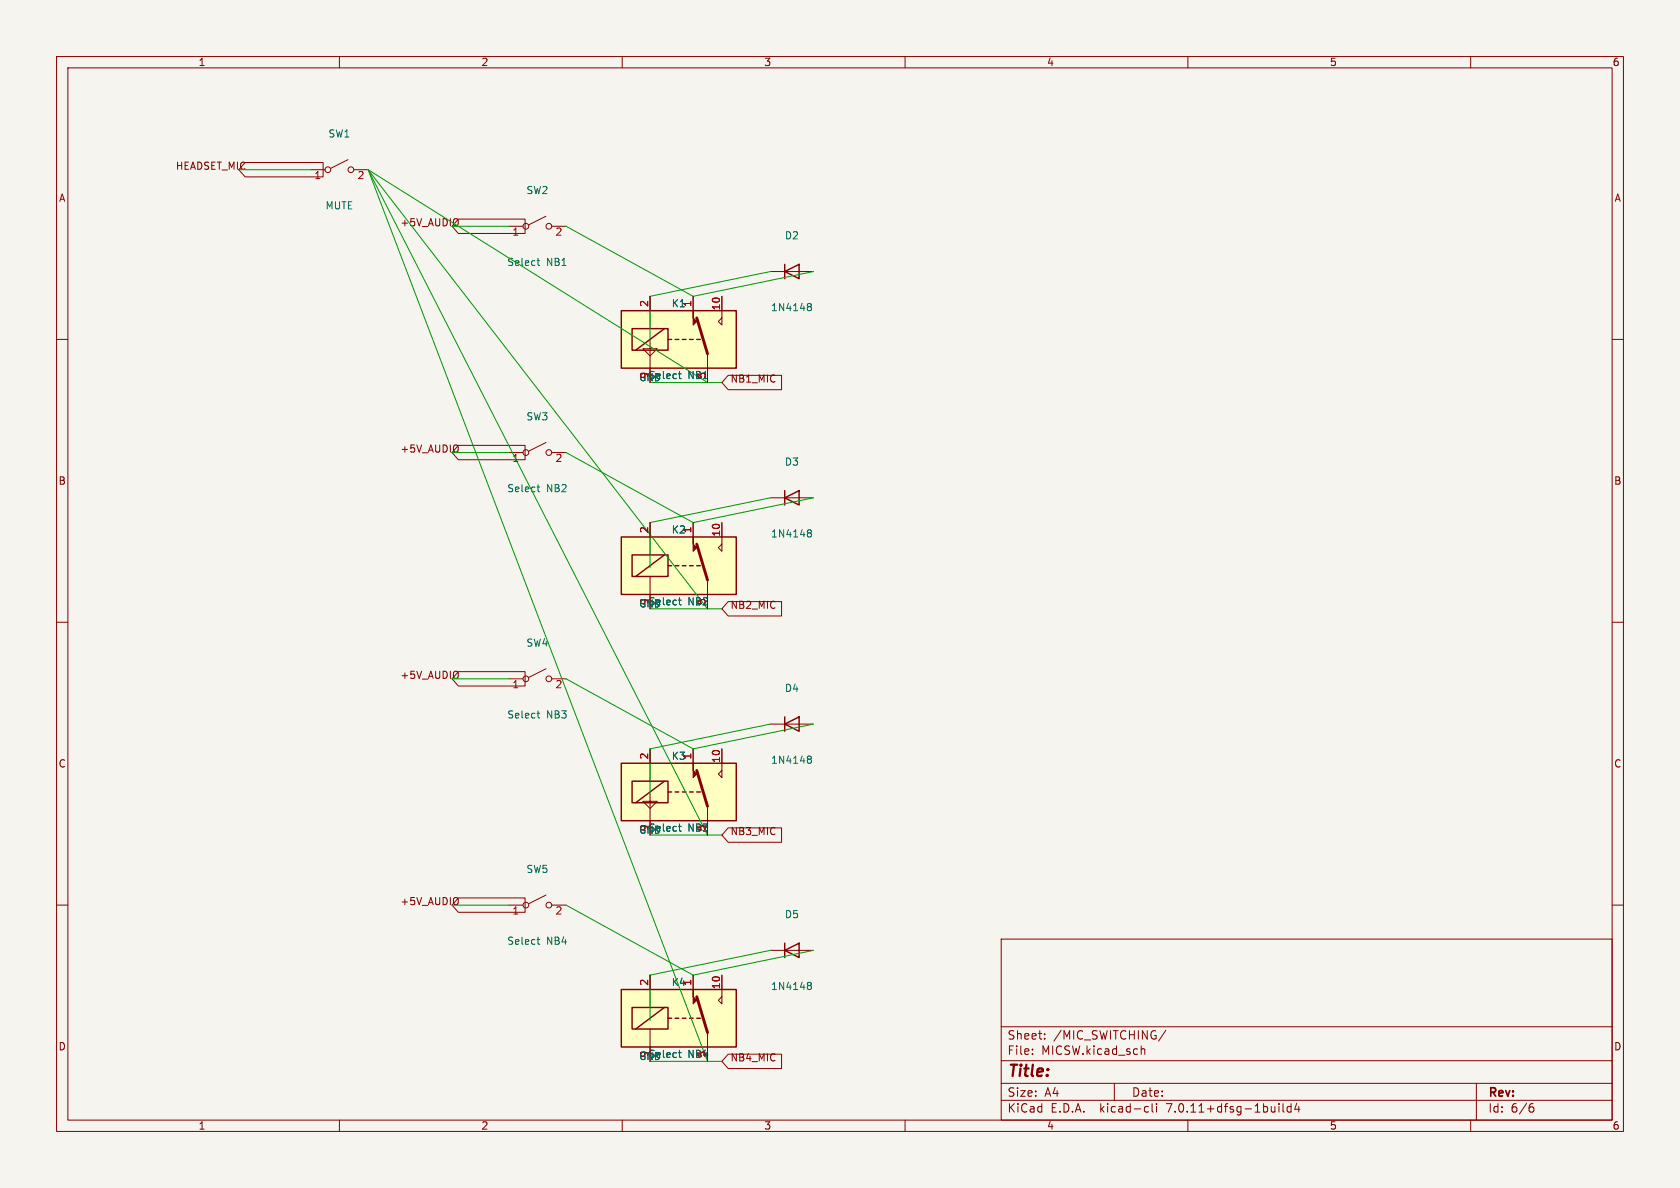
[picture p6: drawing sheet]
(kicad_sch (version 20230121) (generator eeschema)

 (paper "A4")

 (lib_symbols
  (symbol "Device:D" (pin_numbers hide) (pin_names (offset 1.016) hide) (in_bom yes) (on_board yes)
   (property "Reference" "D" (at 0 2.54 0) (effects (font (size 1.27 1.27))))
   (property "Value" "D" (at 0 -2.54 0) (effects (font (size 1.27 1.27))))
   (property "Footprint" "" (at 0 0 0) (effects (font (size 1.27 1.27)) hide))
   (property "Datasheet" "~" (at 0 0 0) (effects (font (size 1.27 1.27)) hide))
   (property "Sim.Device" "D" (at 0 0 0) (effects (font (size 1.27 1.27)) hide))
   (property "Sim.Pins" "1=K 2=A" (at 0 0 0) (effects (font (size 1.27 1.27)) hide))
   (symbol "D_0_1"
    (polyline (pts (xy -1.27 1.27) (xy -1.27 -1.27)) (stroke (width 0.254) (type default)) (fill (type none)))
    (polyline (pts (xy 1.27 0) (xy -1.27 0)) (stroke (width 0) (type default)) (fill (type none)))
    (polyline (pts (xy 1.27 1.27) (xy 1.27 -1.27) (xy -1.27 0) (xy 1.27 1.27)) (stroke (width 0.254) (type default)) (fill (type none))))
   (symbol "D_1_1"
    (pin passive line (at -3.81 0 0) (length 2.54) (name "K" (effects (font (size 1.27 1.27)))) (number "1" (effects (font (size 1.27 1.27)))))
    (pin passive line (at 3.81 0 180) (length 2.54) (name "A" (effects (font (size 1.27 1.27)))) (number "2" (effects (font (size 1.27 1.27)))))))
  (symbol "Relay:G5V-1" (in_bom yes) (on_board yes)
   (property "Reference" "K" (at 11.43 3.81 0) (effects (font (size 1.27 1.27)) (justify left)))
   (property "Value" "G5V-1" (at 11.43 1.27 0) (effects (font (size 1.27 1.27)) (justify left)))
   (property "Footprint" "Relay_THT:Relay_SPDT_Omron_G5V-1" (at 28.702 -0.762 0) (effects (font (size 1.27 1.27)) hide))
   (property "Datasheet" "http://omronfs.omron.com/en_US/ecb/products/pdf/en-g5v_1.pdf" (at 0 0 0) (effects (font (size 1.27 1.27)) hide))
   (symbol "G5V-1_0_0"
    (polyline (pts (xy 7.62 5.08) (xy 7.62 2.54) (xy 6.985 3.175) (xy 7.62 3.81)) (stroke (width 0) (type default)) (fill (type none))))
   (symbol "G5V-1_0_1"
    (rectangle (start -10.16 5.08) (end 10.16 -5.08) (stroke (width 0.254) (type default)) (fill (type background)))
    (rectangle (start -8.255 1.905) (end -1.905 -1.905) (stroke (width 0.254) (type default)) (fill (type none)))
    (polyline (pts (xy -7.62 -1.905) (xy -2.54 1.905)) (stroke (width 0.254) (type default)) (fill (type none)))
    (polyline (pts (xy -5.08 -5.08) (xy -5.08 -1.905)) (stroke (width 0) (type default)) (fill (type none)))
    (polyline (pts (xy -5.08 5.08) (xy -5.08 1.905)) (stroke (width 0) (type default)) (fill (type none)))
    (polyline (pts (xy -1.905 0) (xy -1.27 0)) (stroke (width 0.254) (type default)) (fill (type none)))
    (polyline (pts (xy -0.635 0) (xy 0 0)) (stroke (width 0.254) (type default)) (fill (type none)))
    (polyline (pts (xy 0.635 0) (xy 1.27 0)) (stroke (width 0.254) (type default)) (fill (type none)))
    (polyline (pts (xy 1.905 0) (xy 2.54 0)) (stroke (width 0.254) (type default)) (fill (type none)))
    (polyline (pts (xy 3.175 0) (xy 3.81 0)) (stroke (width 0.254) (type default)) (fill (type none)))
    (polyline (pts (xy 5.08 -2.54) (xy 3.175 3.81)) (stroke (width 0.508) (type default)) (fill (type none)))
    (polyline (pts (xy 5.08 -2.54) (xy 5.08 -5.08)) (stroke (width 0) (type default)) (fill (type none)))
    (polyline (pts (xy 2.54 5.08) (xy 2.54 2.54) (xy 3.175 3.175) (xy 2.54 3.81)) (stroke (width 0) (type default)) (fill (type outline))))
   (symbol "G5V-1_1_1"
    (pin passive line (at 2.54 7.62 270) (length 2.54) (name "~" (effects (font (size 1.27 1.27)))) (number "1" (effects (font (size 1.27 1.27)))))
    (pin passive line (at 7.62 7.62 270) (length 2.54) (name "~" (effects (font (size 1.27 1.27)))) (number "10" (effects (font (size 1.27 1.27)))))
    (pin passive line (at -5.08 7.62 270) (length 2.54) (name "~" (effects (font (size 1.27 1.27)))) (number "2" (effects (font (size 1.27 1.27)))))
    (pin passive line (at 5.08 -7.62 90) (length 2.54) (name "~" (effects (font (size 1.27 1.27)))) (number "5" (effects (font (size 1.27 1.27)))))
    (pin passive line (at 5.08 -7.62 90) (length 2.54) hide (name "~" (effects (font (size 1.27 1.27)))) (number "6" (effects (font (size 1.27 1.27)))))
    (pin passive line (at -5.08 -7.62 90) (length 2.54) (name "~" (effects (font (size 1.27 1.27)))) (number "9" (effects (font (size 1.27 1.27)))))))
  (symbol "Switch:SW_SPST" (pin_names (offset 0) hide) (in_bom yes) (on_board yes)
   (property "Reference" "SW" (at 0 3.175 0) (effects (font (size 1.27 1.27))))
   (property "Value" "SW_SPST" (at 0 -2.54 0) (effects (font (size 1.27 1.27))))
   (property "Footprint" "" (at 0 0 0) (effects (font (size 1.27 1.27)) hide))
   (property "Datasheet" "~" (at 0 0 0) (effects (font (size 1.27 1.27)) hide))
   (symbol "SW_SPST_0_0"
    (circle (center -2.032 0) (radius 0.508) (stroke (width 0) (type default)) (fill (type none)))
    (polyline (pts (xy -1.524 0.254) (xy 1.524 1.778)) (stroke (width 0) (type default)) (fill (type none)))
    (circle (center 2.032 0) (radius 0.508) (stroke (width 0) (type default)) (fill (type none))))
   (symbol "SW_SPST_1_1"
    (pin passive line (at -5.08 0 0) (length 2.54) (name "A" (effects (font (size 1.27 1.27)))) (number "1" (effects (font (size 1.27 1.27)))))
    (pin passive line (at 5.08 0 180) (length 2.54) (name "B" (effects (font (size 1.27 1.27)))) (number "2" (effects (font (size 1.27 1.27)))))))
  (symbol "power:GND" (power) (pin_names (offset 0)) (in_bom yes) (on_board yes)
   (property "Reference" "#PWR" (at 0 -6.35 0) (effects (font (size 1.27 1.27)) hide))
   (property "Value" "GND" (at 0 -3.81 0) (effects (font (size 1.27 1.27))))
   (property "Footprint" "" (at 0 0 0) (effects (font (size 1.27 1.27)) hide))
   (property "Datasheet" "" (at 0 0 0) (effects (font (size 1.27 1.27)) hide))
   (symbol "GND_0_1"
    (polyline (pts (xy 0 0) (xy 0 -1.27) (xy 1.27 -1.27) (xy 0 -2.54) (xy -1.27 -1.27) (xy 0 -1.27)) (stroke (width 0) (type default)) (fill (type none))))
   (symbol "GND_1_1"
    (pin power_in line (at 0 0 270) (length 0) hide (name "GND" (effects (font (size 1.27 1.27)))) (number "1" (effects (font (size 1.27 1.27))))))))


 (wire (pts (xy 100.08 160) (xy 122.54 172.38)) (stroke (width 0) (type default)))
 (wire (pts (xy 114.92 107.62) (xy 127.62 107.62)) (stroke (width 0) (type default)))
 (wire (pts (xy 114.92 187.62) (xy 127.62 187.62)) (stroke (width 0) (type default)))
 (wire (pts (xy 136.19 88) (xy 114.92 92.38)) (stroke (width 0) (type default)))
 (wire (pts (xy 143.81 128) (xy 122.54 132.38)) (stroke (width 0) (type default)))
 (wire (pts (xy 89.92 40) (xy 79.92 40)) (stroke (width 0) (type default)))
 (wire (pts (xy 100.08 40) (xy 122.54 52.38)) (stroke (width 0) (type default)))
 (wire (pts (xy 125.08 187.62) (xy 65.08 30)) (stroke (width 0) (type default)))
 (wire (pts (xy 89.92 120) (xy 79.92 120)) (stroke (width 0) (type default)))
 (wire (pts (xy 54.92 30) (xy 42.22 30)) (stroke (width 0) (type default)))
 (wire (pts (xy 114.92 132.38) (xy 114.92 140.38)) (stroke (width 0) (type default)))
 (wire (pts (xy 114.92 52.38) (xy 114.92 60.38)) (stroke (width 0) (type default)))
 (wire (pts (xy 114.92 67.62) (xy 127.62 67.62)) (stroke (width 0) (type default)))
 (wire (pts (xy 114.92 147.62) (xy 127.62 147.62)) (stroke (width 0) (type default)))
 (wire (pts (xy 125.08 67.62) (xy 65.08 30)) (stroke (width 0) (type default)))
 (wire (pts (xy 136.19 48) (xy 114.92 52.38)) (stroke (width 0) (type default)))
 (wire (pts (xy 143.81 48) (xy 122.54 52.38)) (stroke (width 0) (type default)))
 (wire (pts (xy 136.19 128) (xy 114.92 132.38)) (stroke (width 0) (type default)))
 (wire (pts (xy 125.08 107.62) (xy 65.08 30)) (stroke (width 0) (type default)))
 (wire (pts (xy 100.08 120) (xy 122.54 132.38)) (stroke (width 0) (type default)))
 (wire (pts (xy 136.19 168) (xy 114.92 172.38)) (stroke (width 0) (type default)))
 (wire (pts (xy 125.08 147.62) (xy 65.08 30)) (stroke (width 0) (type default)))
 (wire (pts (xy 114.92 92.38) (xy 114.92 100.38)) (stroke (width 0) (type default)))
 (wire (pts (xy 143.81 168) (xy 122.54 172.38)) (stroke (width 0) (type default)))
 (wire (pts (xy 89.92 160) (xy 79.92 160)) (stroke (width 0) (type default)))
 (wire (pts (xy 100.08 80) (xy 122.54 92.38)) (stroke (width 0) (type default)))
 (wire (pts (xy 143.81 88) (xy 122.54 92.38)) (stroke (width 0) (type default)))
 (wire (pts (xy 114.92 172.38) (xy 114.92 180.38)) (stroke (width 0) (type default)))
 (wire (pts (xy 89.92 80) (xy 79.92 80)) (stroke (width 0) (type default)))

 (global_label "+5V_AUDIO" (shape input) (at 79.92 160 0) (effects (font (size 1.27 1.27)) (justify right bottom))
  (property "Intersheetrefs" "${INTERSHEET_REFS}" (at 79.92 160 0) (effects (font (size 1.27 1.27)) hide)))
 (global_label "NB3_MIC" (shape input) (at 127.62 147.62 0) (effects (font (size 1.27 1.27)) (justify left bottom))
  (property "Intersheetrefs" "${INTERSHEET_REFS}" (at 127.62 147.62 0) (effects (font (size 1.27 1.27)) hide)))
 (global_label "HEADSET_MIC" (shape input) (at 42.22 30 0) (effects (font (size 1.27 1.27)) (justify right bottom))
  (property "Intersheetrefs" "${INTERSHEET_REFS}" (at 42.22 30 0) (effects (font (size 1.27 1.27)) hide)))
 (global_label "+5V_AUDIO" (shape input) (at 79.92 120 0) (effects (font (size 1.27 1.27)) (justify right bottom))
  (property "Intersheetrefs" "${INTERSHEET_REFS}" (at 79.92 120 0) (effects (font (size 1.27 1.27)) hide)))
 (global_label "+5V_AUDIO" (shape input) (at 79.92 40 0) (effects (font (size 1.27 1.27)) (justify right bottom))
  (property "Intersheetrefs" "${INTERSHEET_REFS}" (at 79.92 40 0) (effects (font (size 1.27 1.27)) hide)))
 (global_label "+5V_AUDIO" (shape input) (at 79.92 80 0) (effects (font (size 1.27 1.27)) (justify right bottom))
  (property "Intersheetrefs" "${INTERSHEET_REFS}" (at 79.92 80 0) (effects (font (size 1.27 1.27)) hide)))
 (global_label "NB2_MIC" (shape input) (at 127.62 107.62 0) (effects (font (size 1.27 1.27)) (justify left bottom))
  (property "Intersheetrefs" "${INTERSHEET_REFS}" (at 127.62 107.62 0) (effects (font (size 1.27 1.27)) hide)))
 (global_label "NB1_MIC" (shape input) (at 127.62 67.62 0) (effects (font (size 1.27 1.27)) (justify left bottom))
  (property "Intersheetrefs" "${INTERSHEET_REFS}" (at 127.62 67.62 0) (effects (font (size 1.27 1.27)) hide)))
 (global_label "NB4_MIC" (shape input) (at 127.62 187.62 0) (effects (font (size 1.27 1.27)) (justify left bottom))
  (property "Intersheetrefs" "${INTERSHEET_REFS}" (at 127.62 187.62 0) (effects (font (size 1.27 1.27)) hide)))

 (symbol (lib_id "power:GND") (at 114.92 100.38 0) (unit 1) (in_bom yes) (on_board yes) (dnp no)
  (property "Reference" "#PWR019" (at 114.92 94.03 0) (effects (font (size 1.27 1.27)) hide))
  (property "Value" "GND" (at 114.92 106.73 0) (effects (font (size 1.27 1.27))))
  (property "Footprint" "" (at 114.92 100.38 0) (effects (font (size 1.27 1.27)) hide))
  (property "Datasheet" "" (at 114.92 100.38 0) (effects (font (size 1.27 1.27)) hide)) (pin "1"))

 (symbol (lib_id "Switch:SW_SPST") (at 95 40 0) (unit 1) (in_bom yes) (on_board yes) (dnp no)
  (property "Reference" "SW2" (at 95 33.65 0) (effects (font (size 1.27 1.27))))
  (property "Value" "Select NB1" (at 95 46.35 0) (effects (font (size 1.27 1.27))))
  (property "Footprint" "Connector_JST:JST_XH_B2B-XH-A_1x02_P2.50mm_Vertical" (at 95 40 0) (effects (font (size 1.27 1.27)) hide))
  (property "Datasheet" "" (at 95 40 0) (effects (font (size 1.27 1.27)) hide)) (pin "1") (pin "2"))

 (symbol (lib_id "Relay:G5V-1") (at 120 100 0) (unit 1) (in_bom yes) (on_board yes) (dnp no)
  (property "Reference" "K2" (at 120 93.65 0) (effects (font (size 1.27 1.27))))
  (property "Value" "Select NB2" (at 120 106.35 0) (effects (font (size 1.27 1.27))))
  (property "Footprint" "Relay_THT:Relay_SPDT_Omron_G5V-1" (at 120 100 0) (effects (font (size 1.27 1.27)) hide))
  (property "Datasheet" "" (at 120 100 0) (effects (font (size 1.27 1.27)) hide)) (pin "1") (pin "2") (pin "5") (pin "9") (pin "10") (pin "6"))

 (symbol (lib_id "Relay:G5V-1") (at 120 140 0) (unit 1) (in_bom yes) (on_board yes) (dnp no)
  (property "Reference" "K3" (at 120 133.65 0) (effects (font (size 1.27 1.27))))
  (property "Value" "Select NB3" (at 120 146.35 0) (effects (font (size 1.27 1.27))))
  (property "Footprint" "Relay_THT:Relay_SPDT_Omron_G5V-1" (at 120 140 0) (effects (font (size 1.27 1.27)) hide))
  (property "Datasheet" "" (at 120 140 0) (effects (font (size 1.27 1.27)) hide)) (pin "1") (pin "2") (pin "5") (pin "9") (pin "10") (pin "6"))

 (symbol (lib_id "Relay:G5V-1") (at 120 60 0) (unit 1) (in_bom yes) (on_board yes) (dnp no)
  (property "Reference" "K1" (at 120 53.65 0) (effects (font (size 1.27 1.27))))
  (property "Value" "Select NB1" (at 120 66.35 0) (effects (font (size 1.27 1.27))))
  (property "Footprint" "Relay_THT:Relay_SPDT_Omron_G5V-1" (at 120 60 0) (effects (font (size 1.27 1.27)) hide))
  (property "Datasheet" "" (at 120 60 0) (effects (font (size 1.27 1.27)) hide)) (pin "1") (pin "2") (pin "5") (pin "9") (pin "10") (pin "6"))

 (symbol (lib_id "Switch:SW_SPST") (at 60 30 0) (unit 1) (in_bom yes) (on_board yes) (dnp no)
  (property "Reference" "SW1" (at 60 23.65 0) (effects (font (size 1.27 1.27))))
  (property "Value" "MUTE" (at 60 36.35 0) (effects (font (size 1.27 1.27))))
  (property "Footprint" "Connector_JST:JST_XH_B2B-XH-A_1x02_P2.50mm_Vertical" (at 60 30 0) (effects (font (size 1.27 1.27)) hide))
  (property "Datasheet" "" (at 60 30 0) (effects (font (size 1.27 1.27)) hide)) (pin "1") (pin "2"))

 (symbol (lib_id "Device:D") (at 140 128 0) (unit 1) (in_bom yes) (on_board yes) (dnp no)
  (property "Reference" "D4" (at 140 121.65 0) (effects (font (size 1.27 1.27))))
  (property "Value" "1N4148" (at 140 134.35 0) (effects (font (size 1.27 1.27))))
  (property "Footprint" "Diode_THT:D_DO-35_SOD27_P7.62mm_Horizontal" (at 140 128 0) (effects (font (size 1.27 1.27)) hide))
  (property "Datasheet" "" (at 140 128 0) (effects (font (size 1.27 1.27)) hide)) (pin "1") (pin "2"))

 (symbol (lib_id "Device:D") (at 140 48 0) (unit 1) (in_bom yes) (on_board yes) (dnp no)
  (property "Reference" "D2" (at 140 41.65 0) (effects (font (size 1.27 1.27))))
  (property "Value" "1N4148" (at 140 54.35 0) (effects (font (size 1.27 1.27))))
  (property "Footprint" "Diode_THT:D_DO-35_SOD27_P7.62mm_Horizontal" (at 140 48 0) (effects (font (size 1.27 1.27)) hide))
  (property "Datasheet" "" (at 140 48 0) (effects (font (size 1.27 1.27)) hide)) (pin "1") (pin "2"))

 (symbol (lib_id "power:GND") (at 114.92 60.38 0) (unit 1) (in_bom yes) (on_board yes) (dnp no)
  (property "Reference" "#PWR018" (at 114.92 54.03 0) (effects (font (size 1.27 1.27)) hide))
  (property "Value" "GND" (at 114.92 66.73 0) (effects (font (size 1.27 1.27))))
  (property "Footprint" "" (at 114.92 60.38 0) (effects (font (size 1.27 1.27)) hide))
  (property "Datasheet" "" (at 114.92 60.38 0) (effects (font (size 1.27 1.27)) hide)) (pin "1"))

 (symbol (lib_id "Switch:SW_SPST") (at 95 80 0) (unit 1) (in_bom yes) (on_board yes) (dnp no)
  (property "Reference" "SW3" (at 95 73.65 0) (effects (font (size 1.27 1.27))))
  (property "Value" "Select NB2" (at 95 86.35 0) (effects (font (size 1.27 1.27))))
  (property "Footprint" "Connector_JST:JST_XH_B2B-XH-A_1x02_P2.50mm_Vertical" (at 95 80 0) (effects (font (size 1.27 1.27)) hide))
  (property "Datasheet" "" (at 95 80 0) (effects (font (size 1.27 1.27)) hide)) (pin "1") (pin "2"))

 (symbol (lib_id "power:GND") (at 114.92 140.38 0) (unit 1) (in_bom yes) (on_board yes) (dnp no)
  (property "Reference" "#PWR020" (at 114.92 134.03 0) (effects (font (size 1.27 1.27)) hide))
  (property "Value" "GND" (at 114.92 146.73 0) (effects (font (size 1.27 1.27))))
  (property "Footprint" "" (at 114.92 140.38 0) (effects (font (size 1.27 1.27)) hide))
  (property "Datasheet" "" (at 114.92 140.38 0) (effects (font (size 1.27 1.27)) hide)) (pin "1"))

 (symbol (lib_id "Switch:SW_SPST") (at 95 160 0) (unit 1) (in_bom yes) (on_board yes) (dnp no)
  (property "Reference" "SW5" (at 95 153.65 0) (effects (font (size 1.27 1.27))))
  (property "Value" "Select NB4" (at 95 166.35 0) (effects (font (size 1.27 1.27))))
  (property "Footprint" "Connector_JST:JST_XH_B2B-XH-A_1x02_P2.50mm_Vertical" (at 95 160 0) (effects (font (size 1.27 1.27)) hide))
  (property "Datasheet" "" (at 95 160 0) (effects (font (size 1.27 1.27)) hide)) (pin "1") (pin "2"))

 (symbol (lib_id "power:GND") (at 114.92 180.38 0) (unit 1) (in_bom yes) (on_board yes) (dnp no)
  (property "Reference" "#PWR021" (at 114.92 174.03 0) (effects (font (size 1.27 1.27)) hide))
  (property "Value" "GND" (at 114.92 186.73 0) (effects (font (size 1.27 1.27))))
  (property "Footprint" "" (at 114.92 180.38 0) (effects (font (size 1.27 1.27)) hide))
  (property "Datasheet" "" (at 114.92 180.38 0) (effects (font (size 1.27 1.27)) hide)) (pin "1"))

 (symbol (lib_id "Device:D") (at 140 168 0) (unit 1) (in_bom yes) (on_board yes) (dnp no)
  (property "Reference" "D5" (at 140 161.65 0) (effects (font (size 1.27 1.27))))
  (property "Value" "1N4148" (at 140 174.35 0) (effects (font (size 1.27 1.27))))
  (property "Footprint" "Diode_THT:D_DO-35_SOD27_P7.62mm_Horizontal" (at 140 168 0) (effects (font (size 1.27 1.27)) hide))
  (property "Datasheet" "" (at 140 168 0) (effects (font (size 1.27 1.27)) hide)) (pin "1") (pin "2"))

 (symbol (lib_id "Switch:SW_SPST") (at 95 120 0) (unit 1) (in_bom yes) (on_board yes) (dnp no)
  (property "Reference" "SW4" (at 95 113.65 0) (effects (font (size 1.27 1.27))))
  (property "Value" "Select NB3" (at 95 126.35 0) (effects (font (size 1.27 1.27))))
  (property "Footprint" "Connector_JST:JST_XH_B2B-XH-A_1x02_P2.50mm_Vertical" (at 95 120 0) (effects (font (size 1.27 1.27)) hide))
  (property "Datasheet" "" (at 95 120 0) (effects (font (size 1.27 1.27)) hide)) (pin "1") (pin "2"))

 (symbol (lib_id "Relay:G5V-1") (at 120 180 0) (unit 1) (in_bom yes) (on_board yes) (dnp no)
  (property "Reference" "K4" (at 120 173.65 0) (effects (font (size 1.27 1.27))))
  (property "Value" "Select NB4" (at 120 186.35 0) (effects (font (size 1.27 1.27))))
  (property "Footprint" "Relay_THT:Relay_SPDT_Omron_G5V-1" (at 120 180 0) (effects (font (size 1.27 1.27)) hide))
  (property "Datasheet" "" (at 120 180 0) (effects (font (size 1.27 1.27)) hide)) (pin "1") (pin "2") (pin "5") (pin "9") (pin "10") (pin "6"))

 (symbol (lib_id "Device:D") (at 140 88 0) (unit 1) (in_bom yes) (on_board yes) (dnp no)
  (property "Reference" "D3" (at 140 81.65 0) (effects (font (size 1.27 1.27))))
  (property "Value" "1N4148" (at 140 94.35 0) (effects (font (size 1.27 1.27))))
  (property "Footprint" "Diode_THT:D_DO-35_SOD27_P7.62mm_Horizontal" (at 140 88 0) (effects (font (size 1.27 1.27)) hide))
  (property "Datasheet" "" (at 140 88 0) (effects (font (size 1.27 1.27)) hide)) (pin "1") (pin "2")))
